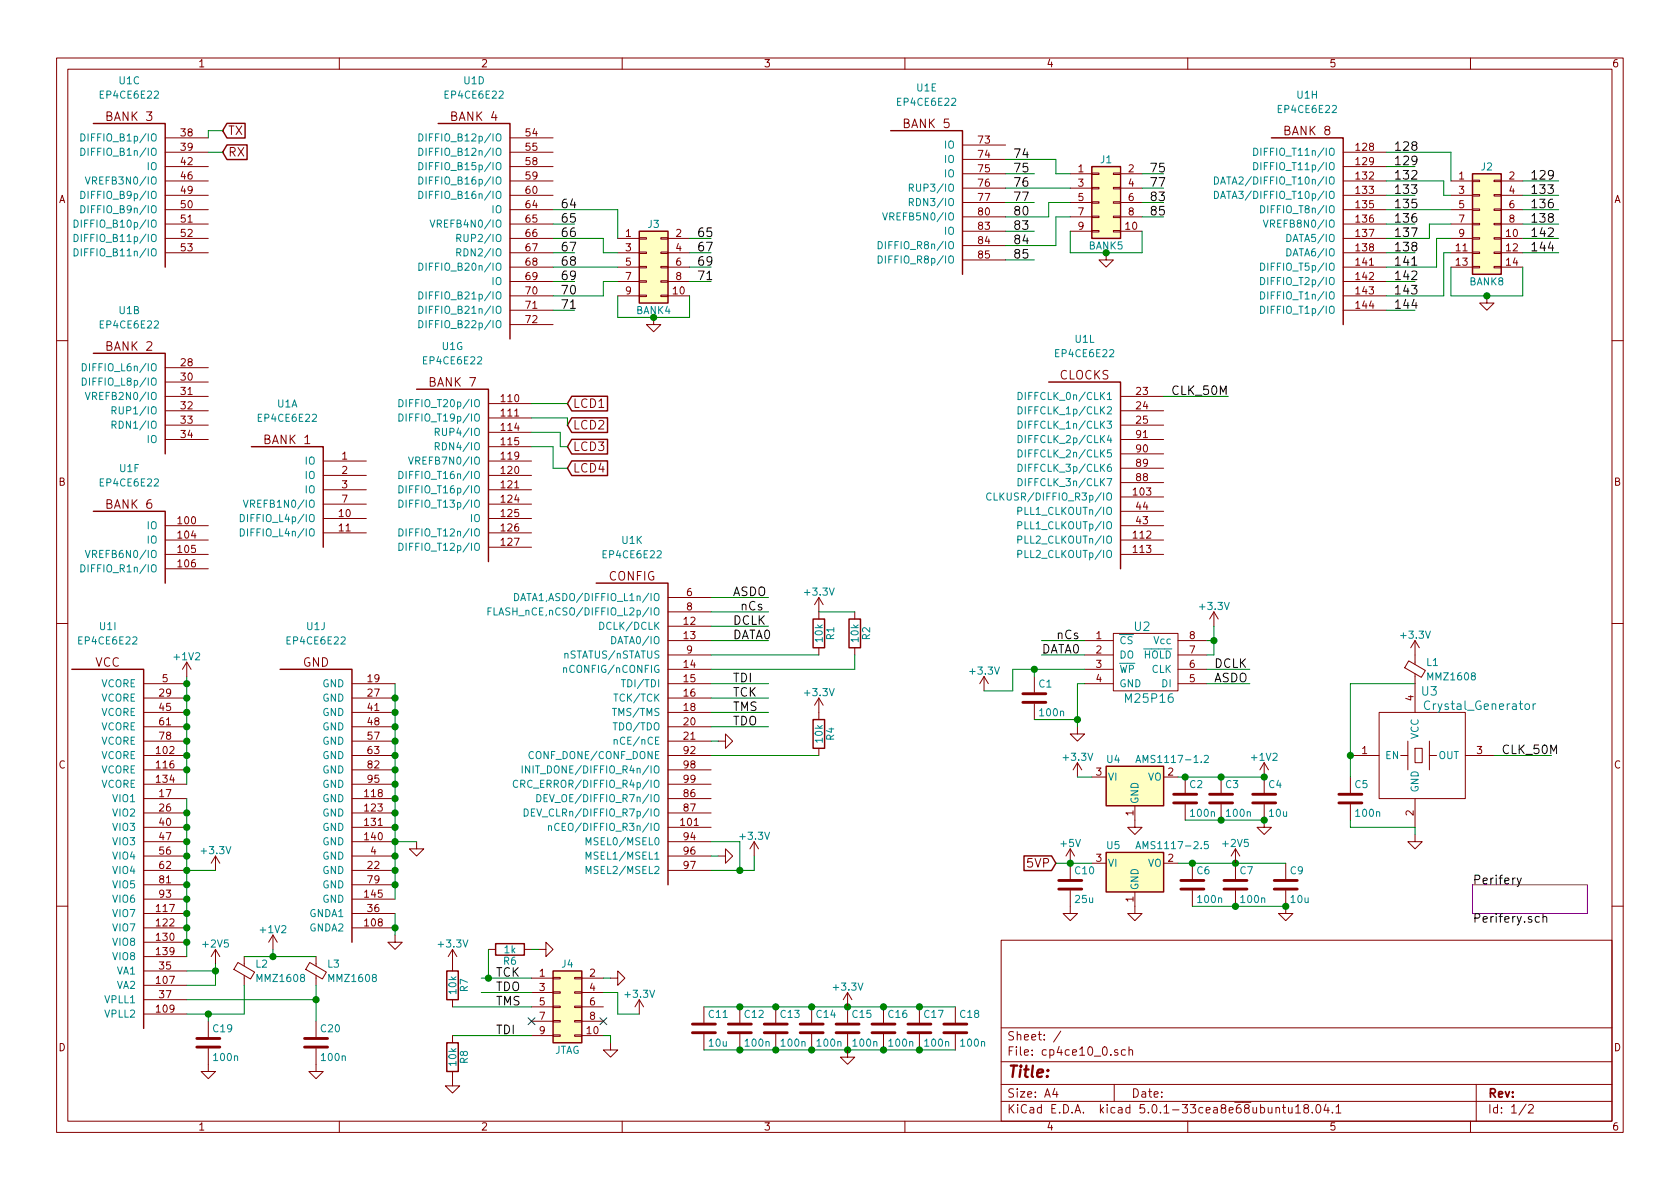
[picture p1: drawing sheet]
EESchema Schematic File Version 4
LIBS:cp4ce10_0-cache
EELAYER 26 0
EELAYER END
$Descr A4 11693 8268
encoding utf-8
Sheet 1 2
Title ""
Date ""
Rev ""
Comp ""
Comment1 ""
Comment2 ""
Comment3 ""
Comment4 ""
$EndDescr
$Comp
L Altera:EP4CE6E22 U1
U 1 1
P 2000 3100
F 0 "U1" H 2000 3400 50  0000 C CNN
F 1 "EP4CE6E22" H 2000 3300 50  0000 C CNN
F 2 "balmer:ALTERA-QFP-145" H 2000 3900 50  0001 C CNN
F 3 "https://www.altera.com/content/dam/altera-www/global/en_US/pdfs/literature/hb/cyclone-iv/cyclone4-handbook.pdf" H 2000 3800 50  0001 C CNN
F 4 "Altera" H 2000 3600 50  0001 C CNN "Manuf"
F 5 "Altera EP4CE6E22{grade}" H 2000 3700 50  0001 C CNN "BOM"
F 6 "EP4CE6E22{grade}" H 2000 3500 50  0001 C CNN "MPN"
	1    2000 3100
	1    0    0    -1  
$EndComp
$Comp
L Altera:EP4CE6E22 U1
U 2 1
P 900 2450
F 0 "U1" H 900 2750 50  0000 C CNN
F 1 "EP4CE6E22" H 900 2650 50  0000 C CNN
F 2 "balmer:ALTERA-QFP-145" H 900 3250 50  0001 C CNN
F 3 "https://www.altera.com/content/dam/altera-www/global/en_US/pdfs/literature/hb/cyclone-iv/cyclone4-handbook.pdf" H 900 3150 50  0001 C CNN
F 4 "Altera" H 900 2950 50  0001 C CNN "Manuf"
F 5 "Altera EP4CE6E22{grade}" H 900 3050 50  0001 C CNN "BOM"
F 6 "EP4CE6E22{grade}" H 900 2850 50  0001 C CNN "MPN"
	2    900  2450
	1    0    0    -1  
$EndComp
$Comp
L Altera:EP4CE6E22 U1
U 3 1
P 900 850
F 0 "U1" H 900 1150 50  0000 C CNN
F 1 "EP4CE6E22" H 900 1050 50  0000 C CNN
F 2 "balmer:ALTERA-QFP-145" H 900 1650 50  0001 C CNN
F 3 "https://www.altera.com/content/dam/altera-www/global/en_US/pdfs/literature/hb/cyclone-iv/cyclone4-handbook.pdf" H 900 1550 50  0001 C CNN
F 4 "Altera" H 900 1350 50  0001 C CNN "Manuf"
F 5 "Altera EP4CE6E22{grade}" H 900 1450 50  0001 C CNN "BOM"
F 6 "EP4CE6E22{grade}" H 900 1250 50  0001 C CNN "MPN"
	3    900  850 
	1    0    0    -1  
$EndComp
$Comp
L Altera:EP4CE6E22 U1
U 4 1
P 3300 850
F 0 "U1" H 3300 1150 50  0000 C CNN
F 1 "EP4CE6E22" H 3300 1050 50  0000 C CNN
F 2 "balmer:ALTERA-QFP-145" H 3300 1650 50  0001 C CNN
F 3 "https://www.altera.com/content/dam/altera-www/global/en_US/pdfs/literature/hb/cyclone-iv/cyclone4-handbook.pdf" H 3300 1550 50  0001 C CNN
F 4 "Altera" H 3300 1350 50  0001 C CNN "Manuf"
F 5 "Altera EP4CE6E22{grade}" H 3300 1450 50  0001 C CNN "BOM"
F 6 "EP4CE6E22{grade}" H 3300 1250 50  0001 C CNN "MPN"
	4    3300 850 
	1    0    0    -1  
$EndComp
$Comp
L Altera:EP4CE6E22 U1
U 5 1
P 6450 900
F 0 "U1" H 6450 1200 50  0000 C CNN
F 1 "EP4CE6E22" H 6450 1100 50  0000 C CNN
F 2 "balmer:ALTERA-QFP-145" H 6450 1700 50  0001 C CNN
F 3 "https://www.altera.com/content/dam/altera-www/global/en_US/pdfs/literature/hb/cyclone-iv/cyclone4-handbook.pdf" H 6450 1600 50  0001 C CNN
F 4 "Altera" H 6450 1400 50  0001 C CNN "Manuf"
F 5 "Altera EP4CE6E22{grade}" H 6450 1500 50  0001 C CNN "BOM"
F 6 "EP4CE6E22{grade}" H 6450 1300 50  0001 C CNN "MPN"
	5    6450 900 
	1    0    0    -1  
$EndComp
$Comp
L Altera:EP4CE6E22 U1
U 6 1
P 900 3550
F 0 "U1" H 900 3850 50  0000 C CNN
F 1 "EP4CE6E22" H 900 3750 50  0000 C CNN
F 2 "balmer:ALTERA-QFP-145" H 900 4350 50  0001 C CNN
F 3 "https://www.altera.com/content/dam/altera-www/global/en_US/pdfs/literature/hb/cyclone-iv/cyclone4-handbook.pdf" H 900 4250 50  0001 C CNN
F 4 "Altera" H 900 4050 50  0001 C CNN "Manuf"
F 5 "Altera EP4CE6E22{grade}" H 900 4150 50  0001 C CNN "BOM"
F 6 "EP4CE6E22{grade}" H 900 3950 50  0001 C CNN "MPN"
	6    900  3550
	1    0    0    -1  
$EndComp
$Comp
L Altera:EP4CE6E22 U1
U 7 1
P 3150 2700
F 0 "U1" H 3150 3000 50  0000 C CNN
F 1 "EP4CE6E22" H 3150 2900 50  0000 C CNN
F 2 "balmer:ALTERA-QFP-145" H 3150 3500 50  0001 C CNN
F 3 "https://www.altera.com/content/dam/altera-www/global/en_US/pdfs/literature/hb/cyclone-iv/cyclone4-handbook.pdf" H 3150 3400 50  0001 C CNN
F 4 "Altera" H 3150 3200 50  0001 C CNN "Manuf"
F 5 "Altera EP4CE6E22{grade}" H 3150 3300 50  0001 C CNN "BOM"
F 6 "EP4CE6E22{grade}" H 3150 3100 50  0001 C CNN "MPN"
	7    3150 2700
	1    0    0    -1  
$EndComp
$Comp
L Altera:EP4CE6E22 U1
U 8 1
P 9100 950
F 0 "U1" H 9100 1250 50  0000 C CNN
F 1 "EP4CE6E22" H 9100 1150 50  0000 C CNN
F 2 "balmer:ALTERA-QFP-145" H 9100 1750 50  0001 C CNN
F 3 "https://www.altera.com/content/dam/altera-www/global/en_US/pdfs/literature/hb/cyclone-iv/cyclone4-handbook.pdf" H 9100 1650 50  0001 C CNN
F 4 "Altera" H 9100 1450 50  0001 C CNN "Manuf"
F 5 "Altera EP4CE6E22{grade}" H 9100 1550 50  0001 C CNN "BOM"
F 6 "EP4CE6E22{grade}" H 9100 1350 50  0001 C CNN "MPN"
	8    9100 950 
	1    0    0    -1  
$EndComp
$Comp
L Altera:EP4CE6E22 U1
U 9 1
P 750 4650
F 0 "U1" H 750 4950 50  0000 C CNN
F 1 "EP4CE6E22" H 750 4850 50  0000 C CNN
F 2 "balmer:ALTERA-QFP-145" H 750 5450 50  0001 C CNN
F 3 "https://www.altera.com/content/dam/altera-www/global/en_US/pdfs/literature/hb/cyclone-iv/cyclone4-handbook.pdf" H 750 5350 50  0001 C CNN
F 4 "Altera" H 750 5150 50  0001 C CNN "Manuf"
F 5 "Altera EP4CE6E22{grade}" H 750 5250 50  0001 C CNN "BOM"
F 6 "EP4CE6E22{grade}" H 750 5050 50  0001 C CNN "MPN"
	9    750  4650
	1    0    0    -1  
$EndComp
$Comp
L Altera:EP4CE6E22 U1
U 10 1
P 2200 4650
F 0 "U1" H 2200 4950 50  0000 C CNN
F 1 "EP4CE6E22" H 2200 4850 50  0000 C CNN
F 2 "balmer:ALTERA-QFP-145" H 2200 5450 50  0001 C CNN
F 3 "https://www.altera.com/content/dam/altera-www/global/en_US/pdfs/literature/hb/cyclone-iv/cyclone4-handbook.pdf" H 2200 5350 50  0001 C CNN
F 4 "Altera" H 2200 5150 50  0001 C CNN "Manuf"
F 5 "Altera EP4CE6E22{grade}" H 2200 5250 50  0001 C CNN "BOM"
F 6 "EP4CE6E22{grade}" H 2200 5050 50  0001 C CNN "MPN"
	10   2200 4650
	1    0    0    -1  
$EndComp
$Comp
L Altera:EP4CE6E22 U1
U 11 1
P 4400 4050
F 0 "U1" H 4400 4350 50  0000 C CNN
F 1 "EP4CE6E22" H 4400 4250 50  0000 C CNN
F 2 "balmer:ALTERA-QFP-145" H 4400 4850 50  0001 C CNN
F 3 "https://www.altera.com/content/dam/altera-www/global/en_US/pdfs/literature/hb/cyclone-iv/cyclone4-handbook.pdf" H 4400 4750 50  0001 C CNN
F 4 "Altera" H 4400 4550 50  0001 C CNN "Manuf"
F 5 "Altera EP4CE6E22{grade}" H 4400 4650 50  0001 C CNN "BOM"
F 6 "EP4CE6E22{grade}" H 4400 4450 50  0001 C CNN "MPN"
	11   4400 4050
	1    0    0    -1  
$EndComp
$Comp
L Altera:EP4CE6E22 U1
U 12 1
P 7550 2650
F 0 "U1" H 7550 2950 50  0000 C CNN
F 1 "EP4CE6E22" H 7550 2850 50  0000 C CNN
F 2 "balmer:ALTERA-QFP-145" H 7550 3450 50  0001 C CNN
F 3 "https://www.altera.com/content/dam/altera-www/global/en_US/pdfs/literature/hb/cyclone-iv/cyclone4-handbook.pdf" H 7550 3350 50  0001 C CNN
F 4 "Altera" H 7550 3150 50  0001 C CNN "Manuf"
F 5 "Altera EP4CE6E22{grade}" H 7550 3250 50  0001 C CNN "BOM"
F 6 "EP4CE6E22{grade}" H 7550 3050 50  0001 C CNN "MPN"
	12   7550 2650
	1    0    0    -1  
$EndComp
Connection ~ 2750 4850
Connection ~ 2750 4950
Connection ~ 2750 5050
Connection ~ 2750 5150
Connection ~ 2750 5250
Connection ~ 2750 5350
Connection ~ 2750 5450
Connection ~ 2750 5550
Connection ~ 2750 5650
Connection ~ 2750 5750
Connection ~ 2750 5850
Connection ~ 2750 5950
Connection ~ 2750 6050
Connection ~ 2750 6150
$Comp
L power:GND #PWR01
U 1 1
P 2900 5850
F 0 "#PWR01" H 2900 5600 50  0001 C CNN
F 1 "GND" H 2900 5700 50  0001 C CNN
F 2 "" H 2900 5850 50  0001 C CNN
F 3 "" H 2900 5850 50  0001 C CNN
	1    2900 5850
	1    0    0    -1  
$EndComp
$Comp
L power:+3.3V #PWR02
U 1 1
P 1500 6050
F 0 "#PWR02" H 1500 5900 50  0001 C CNN
F 1 "+3.3V" H 1500 6190 50  0000 C CNN
F 2 "" H 1500 6050 50  0001 C CNN
F 3 "" H 1500 6050 50  0001 C CNN
	1    1500 6050
	1    0    0    -1  
$EndComp
Wire Wire Line
	1300 5550 1300 5650
Connection ~ 1300 5650
Connection ~ 1300 5750
Connection ~ 1300 5850
Connection ~ 1300 5950
Connection ~ 1300 6050
Connection ~ 1300 6150
Connection ~ 1300 6250
Connection ~ 1300 6350
Connection ~ 1300 6450
Connection ~ 1300 6550
Wire Wire Line
	1300 6050 1500 6050
$Comp
L Regulator_Linear:AZ1117-1.2 U4
U 1 1
P 7900 5400
F 0 "U4" H 7750 5525 50  0000 C CNN
F 1 "AMS1117-1.2" H 7900 5525 50  0000 L CNN
F 2 "Package_TO_SOT_SMD:SOT-223" H 7900 5650 50  0001 C CIN
F 3 "" H 7900 5400 50  0001 C CNN
	1    7900 5400
	1    0    0    -1  
$EndComp
$Comp
L balmer:M25P16 U2
U 1 1
P 7950 4600
F 0 "U2" H 7950 4850 60  0000 C CNN
F 1 "M25P16" H 8000 4350 60  0000 C CNN
F 2 "Package_SO:SO-8_5.3x6.2mm_P1.27mm" H 8000 4600 60  0001 C CNN
F 3 "" H 8000 4600 60  0001 C CNN
	1    7950 4600
	1    0    0    -1  
$EndComp
$Comp
L power:+3.3V #PWR03
U 1 1
P 8450 4350
F 0 "#PWR03" H 8450 4200 50  0001 C CNN
F 1 "+3.3V" H 8450 4490 50  0000 C CNN
F 2 "" H 8450 4350 50  0001 C CNN
F 3 "" H 8450 4350 50  0001 C CNN
	1    8450 4350
	1    0    0    -1  
$EndComp
Wire Wire Line
	8400 4550 8450 4550
Wire Wire Line
	8450 4550 8450 4450
Wire Wire Line
	8400 4450 8450 4450
Connection ~ 8450 4450
$Comp
L power:GND #PWR04
U 1 1
P 7500 5050
F 0 "#PWR04" H 7500 4800 50  0001 C CNN
F 1 "GND" H 7500 4900 50  0001 C CNN
F 2 "" H 7500 5050 50  0001 C CNN
F 3 "" H 7500 5050 50  0001 C CNN
	1    7500 5050
	1    0    0    -1  
$EndComp
Wire Wire Line
	7550 4750 7500 4750
Wire Wire Line
	7500 4750 7500 5000
Text Label 8450 4650 0    60   ~ 0
DCLK
Wire Wire Line
	7550 4450 7250 4450
Text Label 7350 4450 0    60   ~ 0
nCs
Text Label 7250 4550 0    60   ~ 0
DATA0
Text Label 8450 4750 0    60   ~ 0
ASDO
Wire Wire Line
	4950 4250 5350 4250
Text Label 5150 4250 0    60   ~ 0
nCs
$Comp
L Device:C C1
U 1 1
P 7200 4850
F 0 "C1" H 7225 4950 50  0000 L CNN
F 1 "100n" H 7225 4750 50  0000 L CNN
F 2 "Capacitor_SMD:C_0603_1608Metric" H 7238 4700 50  0001 C CNN
F 3 "" H 7200 4850 50  0001 C CNN
	1    7200 4850
	1    0    0    -1  
$EndComp
Wire Wire Line
	7500 5000 7200 5000
Connection ~ 7500 5000
Wire Wire Line
	7050 4650 7200 4650
Wire Wire Line
	7200 4650 7200 4700
$Comp
L power:+3.3V #PWR05
U 1 1
P 6850 4800
F 0 "#PWR05" H 6850 4650 50  0001 C CNN
F 1 "+3.3V" H 6850 4940 50  0000 C CNN
F 2 "" H 6850 4800 50  0001 C CNN
F 3 "" H 6850 4800 50  0001 C CNN
	1    6850 4800
	1    0    0    -1  
$EndComp
Connection ~ 7200 4650
Wire Wire Line
	4950 4450 5350 4450
Text Label 5100 4450 0    60   ~ 0
DATA0
Wire Wire Line
	4950 4350 5350 4350
Text Label 5100 4350 0    60   ~ 0
DCLK
Wire Wire Line
	4950 4150 5350 4150
Text Label 5100 4150 0    60   ~ 0
ASDO
Wire Wire Line
	1300 4700 1300 4750
Connection ~ 1300 5350
Connection ~ 1300 5250
Connection ~ 1300 5150
Connection ~ 1300 5050
Connection ~ 1300 4950
Connection ~ 1300 4850
$Comp
L power:+1V2 #PWR06
U 1 1
P 1300 4700
F 0 "#PWR06" H 1300 4550 50  0001 C CNN
F 1 "+1V2" H 1300 4840 50  0000 C CNN
F 2 "" H 1300 4700 50  0001 C CNN
F 3 "" H 1300 4700 50  0001 C CNN
	1    1300 4700
	1    0    0    -1  
$EndComp
Connection ~ 1300 4750
$Comp
L power:+2V5 #PWR07
U 1 1
P 1500 6700
F 0 "#PWR07" H 1500 6550 50  0001 C CNN
F 1 "+2V5" H 1500 6840 50  0000 C CNN
F 2 "" H 1500 6700 50  0001 C CNN
F 3 "" H 1500 6700 50  0001 C CNN
	1    1500 6700
	1    0    0    -1  
$EndComp
Wire Wire Line
	1300 6750 1500 6750
Wire Wire Line
	1500 6700 1500 6750
Wire Wire Line
	1500 6850 1300 6850
Connection ~ 1500 6750
$Comp
L Device:C C19
U 1 1
P 1450 7250
F 0 "C19" H 1475 7350 50  0000 L CNN
F 1 "100n" H 1475 7150 50  0000 L CNN
F 2 "Capacitor_SMD:C_0603_1608Metric" H 1488 7100 50  0001 C CNN
F 3 "" H 1450 7250 50  0001 C CNN
	1    1450 7250
	1    0    0    -1  
$EndComp
$Comp
L Device:C C20
U 1 1
P 2200 7250
F 0 "C20" H 2225 7350 50  0000 L CNN
F 1 "100n" H 2225 7150 50  0000 L CNN
F 2 "Capacitor_SMD:C_0603_1608Metric" H 2238 7100 50  0001 C CNN
F 3 "" H 2200 7250 50  0001 C CNN
	1    2200 7250
	1    0    0    -1  
$EndComp
Wire Wire Line
	1300 7050 1450 7050
Wire Wire Line
	1450 7050 1450 7100
Wire Wire Line
	1300 6950 2200 6950
$Comp
L power:GND #PWR08
U 1 1
P 1450 7400
F 0 "#PWR08" H 1450 7150 50  0001 C CNN
F 1 "GND" H 1450 7250 50  0001 C CNN
F 2 "" H 1450 7400 50  0001 C CNN
F 3 "" H 1450 7400 50  0001 C CNN
	1    1450 7400
	1    0    0    -1  
$EndComp
$Comp
L cp4ce10_0-rescue:Ferrite_Bead_Small L2
U 1 1
P 1700 6750
F 0 "L2" H 1775 6800 50  0000 L CNN
F 1 "MMZ1608" H 1775 6700 50  0000 L CNN
F 2 "Capacitor_SMD:C_0603_1608Metric" V 1630 6750 50  0001 C CNN
F 3 "" H 1700 6750 50  0001 C CNN
	1    1700 6750
	1    0    0    -1  
$EndComp
$Comp
L cp4ce10_0-rescue:Ferrite_Bead_Small L3
U 1 1
P 2200 6750
F 0 "L3" H 2275 6800 50  0000 L CNN
F 1 "MMZ1608" H 2275 6700 50  0000 L CNN
F 2 "Capacitor_SMD:C_0603_1608Metric" V 2130 6750 50  0001 C CNN
F 3 "" H 2200 6750 50  0001 C CNN
	1    2200 6750
	1    0    0    -1  
$EndComp
Wire Wire Line
	1700 7050 1700 6850
Connection ~ 1450 7050
Wire Wire Line
	2200 6850 2200 6950
Wire Wire Line
	2200 6650 1900 6650
$Comp
L power:+1V2 #PWR09
U 1 1
P 1900 6600
F 0 "#PWR09" H 1900 6450 50  0001 C CNN
F 1 "+1V2" H 1900 6740 50  0000 C CNN
F 2 "" H 1900 6600 50  0001 C CNN
F 3 "" H 1900 6600 50  0001 C CNN
	1    1900 6600
	1    0    0    -1  
$EndComp
Wire Wire Line
	1900 6600 1900 6650
Connection ~ 1900 6650
Wire Wire Line
	2750 5850 2900 5850
Wire Wire Line
	2750 6250 2750 6150
$Comp
L power:GND #PWR010
U 1 1
P 2200 7400
F 0 "#PWR010" H 2200 7150 50  0001 C CNN
F 1 "GND" H 2200 7250 50  0001 C CNN
F 2 "" H 2200 7400 50  0001 C CNN
F 3 "" H 2200 7400 50  0001 C CNN
	1    2200 7400
	1    0    0    -1  
$EndComp
Connection ~ 2200 6950
$Comp
L cp4ce10_0-rescue:Conn_02x05_Odd_Even J4
U 1 1
P 3900 7000
F 0 "J4" H 3950 7300 50  0000 C CNN
F 1 "JTAG" H 3950 6700 50  0000 C CNN
F 2 "balmer:IDC_10M" H 3900 7000 50  0001 C CNN
F 3 "" H 3900 7000 50  0001 C CNN
	1    3900 7000
	1    0    0    -1  
$EndComp
NoConn ~ 3700 7100
NoConn ~ 4200 7100
$Comp
L power:GND #PWR011
U 1 1
P 4250 7250
F 0 "#PWR011" H 4250 7000 50  0001 C CNN
F 1 "GND" H 4250 7100 50  0001 C CNN
F 2 "" H 4250 7250 50  0001 C CNN
F 3 "" H 4250 7250 50  0001 C CNN
	1    4250 7250
	1    0    0    -1  
$EndComp
Wire Wire Line
	4200 7200 4250 7200
Wire Wire Line
	4250 7200 4250 7250
$Comp
L power:+3.3V #PWR012
U 1 1
P 4450 7050
F 0 "#PWR012" H 4450 6900 50  0001 C CNN
F 1 "+3.3V" H 4450 7190 50  0000 C CNN
F 2 "" H 4450 7050 50  0001 C CNN
F 3 "" H 4450 7050 50  0001 C CNN
	1    4450 7050
	1    0    0    -1  
$EndComp
Wire Wire Line
	4200 6900 4300 6900
Wire Wire Line
	4300 6900 4300 7050
Wire Wire Line
	4300 7050 4450 7050
$Comp
L power:GND #PWR013
U 1 1
P 4250 6800
F 0 "#PWR013" H 4250 6550 50  0001 C CNN
F 1 "GND" H 4250 6650 50  0001 C CNN
F 2 "" H 4250 6800 50  0001 C CNN
F 3 "" H 4250 6800 50  0001 C CNN
	1    4250 6800
	0    -1   -1   0   
$EndComp
Wire Wire Line
	4200 6800 4250 6800
Wire Wire Line
	3700 6800 3400 6800
Wire Wire Line
	3700 6900 3350 6900
Wire Wire Line
	3150 7000 3700 7000
Wire Wire Line
	3150 7200 3700 7200
Text Label 3450 6800 0    60   ~ 0
TCK
Text Label 3450 6900 0    60   ~ 0
TDO
Text Label 3450 7000 0    60   ~ 0
TMS
Text Label 3450 7200 0    60   ~ 0
TDI
$Comp
L Device:R R7
U 1 1
P 3150 6850
F 0 "R7" V 3230 6850 50  0000 C CNN
F 1 "10k" V 3150 6850 50  0000 C CNN
F 2 "Resistor_SMD:R_0603_1608Metric" V 3080 6850 50  0001 C CNN
F 3 "" H 3150 6850 50  0001 C CNN
	1    3150 6850
	1    0    0    -1  
$EndComp
$Comp
L power:+3.3V #PWR014
U 1 1
P 3150 6700
F 0 "#PWR014" H 3150 6550 50  0001 C CNN
F 1 "+3.3V" H 3150 6840 50  0000 C CNN
F 2 "" H 3150 6700 50  0001 C CNN
F 3 "" H 3150 6700 50  0001 C CNN
	1    3150 6700
	1    0    0    -1  
$EndComp
$Comp
L Device:R R8
U 1 1
P 3150 7350
F 0 "R8" V 3230 7350 50  0000 C CNN
F 1 "10k" V 3150 7350 50  0000 C CNN
F 2 "Resistor_SMD:R_0603_1608Metric" V 3080 7350 50  0001 C CNN
F 3 "" H 3150 7350 50  0001 C CNN
	1    3150 7350
	1    0    0    -1  
$EndComp
$Comp
L power:GND #PWR015
U 1 1
P 3150 7500
F 0 "#PWR015" H 3150 7250 50  0001 C CNN
F 1 "GND" H 3150 7350 50  0001 C CNN
F 2 "" H 3150 7500 50  0001 C CNN
F 3 "" H 3150 7500 50  0001 C CNN
	1    3150 7500
	1    0    0    -1  
$EndComp
Wire Wire Line
	4950 4750 5350 4750
Wire Wire Line
	4950 4850 5350 4850
Wire Wire Line
	4950 4950 5350 4950
Wire Wire Line
	4950 5050 5350 5050
Text Label 5100 4750 0    60   ~ 0
TDI
Text Label 5100 4850 0    60   ~ 0
TCK
Text Label 5100 4950 0    60   ~ 0
TMS
Text Label 5100 5050 0    60   ~ 0
TDO
$Comp
L Device:R R1
U 1 1
P 5700 4400
F 0 "R1" V 5780 4400 50  0000 C CNN
F 1 "10k" V 5700 4400 50  0000 C CNN
F 2 "Resistor_SMD:R_0603_1608Metric" V 5630 4400 50  0001 C CNN
F 3 "" H 5700 4400 50  0001 C CNN
	1    5700 4400
	1    0    0    -1  
$EndComp
$Comp
L power:+3.3V #PWR016
U 1 1
P 5700 4250
F 0 "#PWR016" H 5700 4100 50  0001 C CNN
F 1 "+3.3V" H 5700 4390 50  0000 C CNN
F 2 "" H 5700 4250 50  0001 C CNN
F 3 "" H 5700 4250 50  0001 C CNN
	1    5700 4250
	1    0    0    -1  
$EndComp
Wire Wire Line
	4950 4550 5700 4550
$Comp
L power:+3.3V #PWR017
U 1 1
P 5250 5950
F 0 "#PWR017" H 5250 5800 50  0001 C CNN
F 1 "+3.3V" H 5250 6090 50  0000 C CNN
F 2 "" H 5250 5950 50  0001 C CNN
F 3 "" H 5250 5950 50  0001 C CNN
	1    5250 5950
	1    0    0    -1  
$EndComp
$Comp
L power:GND #PWR018
U 1 1
P 5000 5950
F 0 "#PWR018" H 5000 5700 50  0001 C CNN
F 1 "GND" H 5000 5800 50  0001 C CNN
F 2 "" H 5000 5950 50  0001 C CNN
F 3 "" H 5000 5950 50  0001 C CNN
	1    5000 5950
	0    -1   -1   0   
$EndComp
Wire Wire Line
	4950 5950 5000 5950
Wire Wire Line
	4950 6050 5150 6050
Wire Wire Line
	5250 6050 5250 5950
Wire Wire Line
	4950 5850 5150 5850
Wire Wire Line
	5150 5850 5150 6050
Connection ~ 5150 6050
$Comp
L Device:R R4
U 1 1
P 5700 5100
F 0 "R4" V 5780 5100 50  0000 C CNN
F 1 "10k" V 5700 5100 50  0000 C CNN
F 2 "Resistor_SMD:R_0603_1608Metric" V 5630 5100 50  0001 C CNN
F 3 "" H 5700 5100 50  0001 C CNN
	1    5700 5100
	1    0    0    -1  
$EndComp
Wire Wire Line
	4950 5250 5700 5250
$Comp
L power:+3.3V #PWR019
U 1 1
P 5700 4950
F 0 "#PWR019" H 5700 4800 50  0001 C CNN
F 1 "+3.3V" H 5700 5090 50  0000 C CNN
F 2 "" H 5700 4950 50  0001 C CNN
F 3 "" H 5700 4950 50  0001 C CNN
	1    5700 4950
	1    0    0    -1  
$EndComp
$Comp
L power:GND #PWR020
U 1 1
P 5000 5150
F 0 "#PWR020" H 5000 4900 50  0001 C CNN
F 1 "GND" H 5000 5000 50  0001 C CNN
F 2 "" H 5000 5150 50  0001 C CNN
F 3 "" H 5000 5150 50  0001 C CNN
	1    5000 5150
	0    -1   -1   0   
$EndComp
Wire Wire Line
	4950 5150 5000 5150
$Comp
L Device:R R6
U 1 1
P 3550 6600
F 0 "R6" V 3630 6600 50  0000 C CNN
F 1 "1k" V 3550 6600 50  0000 C CNN
F 2 "Resistor_SMD:R_0603_1608Metric" V 3480 6600 50  0001 C CNN
F 3 "" H 3550 6600 50  0001 C CNN
	1    3550 6600
	0    1    1    0   
$EndComp
$Comp
L power:GND #PWR021
U 1 1
P 3750 6600
F 0 "#PWR021" H 3750 6350 50  0001 C CNN
F 1 "GND" H 3750 6450 50  0001 C CNN
F 2 "" H 3750 6600 50  0001 C CNN
F 3 "" H 3750 6600 50  0001 C CNN
	1    3750 6600
	0    -1   -1   0   
$EndComp
Wire Wire Line
	3400 6800 3400 6600
Connection ~ 3400 6800
Wire Wire Line
	3750 6600 3700 6600
Wire Wire Line
	8100 2750 8550 2750
Text Label 8150 2750 0    60   ~ 0
CLK_50M
$Comp
L Device:R R2
U 1 1
P 5950 4400
F 0 "R2" V 6030 4400 50  0000 C CNN
F 1 "10k" V 5950 4400 50  0000 C CNN
F 2 "Resistor_SMD:R_0603_1608Metric" V 5880 4400 50  0001 C CNN
F 3 "" H 5950 4400 50  0001 C CNN
	1    5950 4400
	1    0    0    -1  
$EndComp
Wire Wire Line
	5950 4250 5700 4250
Wire Wire Line
	4950 4650 5950 4650
Wire Wire Line
	5950 4650 5950 4550
Wire Wire Line
	6850 4800 7050 4800
Wire Wire Line
	7050 4800 7050 4650
$Comp
L balmer:Crystal_Generator U3
U 1 1
P 9850 5250
F 0 "U3" H 9950 5700 60  0000 C CNN
F 1 "Crystal_Generator" H 10300 5600 60  0000 C CNN
F 2 "balmer:Crystal_5.0x3.2mm" H 9850 5250 60  0001 C CNN
F 3 "" H 9850 5250 60  0000 C CNN
	1    9850 5250
	1    0    0    -1  
$EndComp
$Comp
L Device:C C5
U 1 1
P 9400 5550
F 0 "C5" H 9425 5650 50  0000 L CNN
F 1 "100n" H 9425 5450 50  0000 L CNN
F 2 "Capacitor_SMD:C_0603_1608Metric" H 9438 5400 50  0001 C CNN
F 3 "" H 9400 5550 50  0001 C CNN
	1    9400 5550
	1    0    0    -1  
$EndComp
$Comp
L power:+3.3V #PWR022
U 1 1
P 9850 4550
F 0 "#PWR022" H 9850 4400 50  0001 C CNN
F 1 "+3.3V" H 9850 4690 50  0000 C CNN
F 2 "" H 9850 4550 50  0001 C CNN
F 3 "" H 9850 4550 50  0001 C CNN
	1    9850 4550
	1    0    0    -1  
$EndComp
$Comp
L power:GND #PWR023
U 1 1
P 9850 5800
F 0 "#PWR023" H 9850 5550 50  0001 C CNN
F 1 "GND" H 9850 5650 50  0001 C CNN
F 2 "" H 9850 5800 50  0001 C CNN
F 3 "" H 9850 5800 50  0001 C CNN
	1    9850 5800
	1    0    0    -1  
$EndComp
Wire Wire Line
	9850 5750 9850 5800
Wire Wire Line
	9400 4750 9400 5250
Connection ~ 9400 5250
Wire Wire Line
	9850 5750 9400 5750
Wire Wire Line
	9400 5750 9400 5700
Wire Wire Line
	9850 4750 9400 4750
Text Label 10450 5250 0    60   ~ 0
CLK_50M
$Comp
L cp4ce10_0-rescue:Ferrite_Bead_Small L1
U 1 1
P 9850 4650
F 0 "L1" H 9925 4700 50  0000 L CNN
F 1 "MMZ1608" H 9925 4600 50  0000 L CNN
F 2 "Capacitor_SMD:C_0603_1608Metric" V 9780 4650 50  0001 C CNN
F 3 "" H 9850 4650 50  0001 C CNN
	1    9850 4650
	1    0    0    -1  
$EndComp
Wire Wire Line
	2750 6350 2750 6450
$Comp
L power:GND #PWR024
U 1 1
P 2750 6500
F 0 "#PWR024" H 2750 6250 50  0001 C CNN
F 1 "GND" H 2750 6350 50  0001 C CNN
F 2 "" H 2750 6500 50  0001 C CNN
F 3 "" H 2750 6500 50  0001 C CNN
	1    2750 6500
	1    0    0    -1  
$EndComp
Connection ~ 2750 6450
$Comp
L Regulator_Linear:AZ1117-1.2 U5
U 1 1
P 7900 6000
F 0 "U5" H 7750 6125 50  0000 C CNN
F 1 "AMS1117-2.5" H 7900 6125 50  0000 L CNN
F 2 "Package_TO_SOT_SMD:SOT-223" H 7900 6250 50  0001 C CIN
F 3 "" H 7900 6000 50  0001 C CNN
	1    7900 6000
	1    0    0    -1  
$EndComp
$Comp
L power:+3.3V #PWR025
U 1 1
P 7500 5400
F 0 "#PWR025" H 7500 5250 50  0001 C CNN
F 1 "+3.3V" H 7500 5540 50  0000 C CNN
F 2 "" H 7500 5400 50  0001 C CNN
F 3 "" H 7500 5400 50  0001 C CNN
	1    7500 5400
	1    0    0    -1  
$EndComp
$Comp
L power:+5V #PWR026
U 1 1
P 7450 6000
F 0 "#PWR026" H 7450 5850 50  0001 C CNN
F 1 "+5V" H 7450 6140 50  0000 C CNN
F 2 "" H 7450 6000 50  0001 C CNN
F 3 "" H 7450 6000 50  0001 C CNN
	1    7450 6000
	1    0    0    -1  
$EndComp
$Comp
L power:GND #PWR027
U 1 1
P 7900 5700
F 0 "#PWR027" H 7900 5450 50  0001 C CNN
F 1 "GND" H 7900 5550 50  0001 C CNN
F 2 "" H 7900 5700 50  0001 C CNN
F 3 "" H 7900 5700 50  0001 C CNN
	1    7900 5700
	1    0    0    -1  
$EndComp
$Comp
L power:GND #PWR028
U 1 1
P 7900 6300
F 0 "#PWR028" H 7900 6050 50  0001 C CNN
F 1 "GND" H 7900 6150 50  0001 C CNN
F 2 "" H 7900 6300 50  0001 C CNN
F 3 "" H 7900 6300 50  0001 C CNN
	1    7900 6300
	1    0    0    -1  
$EndComp
$Comp
L Device:C C4
U 1 1
P 8800 5550
F 0 "C4" H 8825 5650 50  0000 L CNN
F 1 "10u" H 8825 5450 50  0000 L CNN
F 2 "Capacitor_SMD:C_1206_3216Metric" H 8838 5400 50  0001 C CNN
F 3 "" H 8800 5550 50  0001 C CNN
	1    8800 5550
	1    0    0    -1  
$EndComp
$Comp
L power:GND #PWR029
U 1 1
P 8800 5700
F 0 "#PWR029" H 8800 5450 50  0001 C CNN
F 1 "GND" H 8800 5550 50  0001 C CNN
F 2 "" H 8800 5700 50  0001 C CNN
F 3 "" H 8800 5700 50  0001 C CNN
	1    8800 5700
	1    0    0    -1  
$EndComp
Wire Wire Line
	8250 5400 8500 5400
$Comp
L Device:C C9
U 1 1
P 8950 6150
F 0 "C9" H 8975 6250 50  0000 L CNN
F 1 "10u" H 8975 6050 50  0000 L CNN
F 2 "Capacitor_SMD:C_1206_3216Metric" H 8988 6000 50  0001 C CNN
F 3 "" H 8950 6150 50  0001 C CNN
	1    8950 6150
	1    0    0    -1  
$EndComp
$Comp
L power:GND #PWR030
U 1 1
P 8950 6300
F 0 "#PWR030" H 8950 6050 50  0001 C CNN
F 1 "GND" H 8950 6150 50  0001 C CNN
F 2 "" H 8950 6300 50  0001 C CNN
F 3 "" H 8950 6300 50  0001 C CNN
	1    8950 6300
	1    0    0    -1  
$EndComp
$Comp
L Device:C C7
U 1 1
P 8600 6150
F 0 "C7" H 8625 6250 50  0000 L CNN
F 1 "100n" H 8625 6050 50  0000 L CNN
F 2 "Capacitor_SMD:C_0603_1608Metric" H 8638 6000 50  0001 C CNN
F 3 "" H 8600 6150 50  0001 C CNN
	1    8600 6150
	1    0    0    -1  
$EndComp
$Comp
L Device:C C6
U 1 1
P 8300 6150
F 0 "C6" H 8325 6250 50  0000 L CNN
F 1 "100n" H 8325 6050 50  0000 L CNN
F 2 "Capacitor_SMD:C_0603_1608Metric" H 8338 6000 50  0001 C CNN
F 3 "" H 8300 6150 50  0001 C CNN
	1    8300 6150
	1    0    0    -1  
$EndComp
Connection ~ 8600 6000
Connection ~ 8600 6300
$Comp
L power:+2V5 #PWR031
U 1 1
P 8600 6000
F 0 "#PWR031" H 8600 5850 50  0001 C CNN
F 1 "+2V5" H 8600 6140 50  0000 C CNN
F 2 "" H 8600 6000 50  0001 C CNN
F 3 "" H 8600 6000 50  0001 C CNN
	1    8600 6000
	1    0    0    -1  
$EndComp
$Comp
L Device:C C3
U 1 1
P 8500 5550
F 0 "C3" H 8525 5650 50  0000 L CNN
F 1 "100n" H 8525 5450 50  0000 L CNN
F 2 "Capacitor_SMD:C_0603_1608Metric" H 8538 5400 50  0001 C CNN
F 3 "" H 8500 5550 50  0001 C CNN
	1    8500 5550
	1    0    0    -1  
$EndComp
$Comp
L Device:C C2
U 1 1
P 8250 5550
F 0 "C2" H 8275 5650 50  0000 L CNN
F 1 "100n" H 8275 5450 50  0000 L CNN
F 2 "Capacitor_SMD:C_0603_1608Metric" H 8288 5400 50  0001 C CNN
F 3 "" H 8250 5550 50  0001 C CNN
	1    8250 5550
	1    0    0    -1  
$EndComp
Wire Wire Line
	8250 5700 8500 5700
Connection ~ 8500 5700
Connection ~ 8500 5400
$Comp
L power:+1V2 #PWR032
U 1 1
P 8800 5400
F 0 "#PWR032" H 8800 5250 50  0001 C CNN
F 1 "+1V2" H 8800 5540 50  0000 C CNN
F 2 "" H 8800 5400 50  0001 C CNN
F 3 "" H 8800 5400 50  0001 C CNN
	1    8800 5400
	1    0    0    -1  
$EndComp
$Comp
L Device:C C18
U 1 1
P 6650 7150
F 0 "C18" H 6675 7250 50  0000 L CNN
F 1 "100n" H 6675 7050 50  0000 L CNN
F 2 "Capacitor_SMD:C_0603_1608Metric" H 6688 7000 50  0001 C CNN
F 3 "" H 6650 7150 50  0001 C CNN
	1    6650 7150
	1    0    0    -1  
$EndComp
$Comp
L Device:C C17
U 1 1
P 6400 7150
F 0 "C17" H 6425 7250 50  0000 L CNN
F 1 "100n" H 6425 7050 50  0000 L CNN
F 2 "Capacitor_SMD:C_0603_1608Metric" H 6438 7000 50  0001 C CNN
F 3 "" H 6400 7150 50  0001 C CNN
	1    6400 7150
	1    0    0    -1  
$EndComp
$Comp
L Device:C C16
U 1 1
P 6150 7150
F 0 "C16" H 6175 7250 50  0000 L CNN
F 1 "100n" H 6175 7050 50  0000 L CNN
F 2 "Capacitor_SMD:C_0603_1608Metric" H 6188 7000 50  0001 C CNN
F 3 "" H 6150 7150 50  0001 C CNN
	1    6150 7150
	1    0    0    -1  
$EndComp
$Comp
L Device:C C15
U 1 1
P 5900 7150
F 0 "C15" H 5925 7250 50  0000 L CNN
F 1 "100n" H 5925 7050 50  0000 L CNN
F 2 "Capacitor_SMD:C_0603_1608Metric" H 5938 7000 50  0001 C CNN
F 3 "" H 5900 7150 50  0001 C CNN
	1    5900 7150
	1    0    0    -1  
$EndComp
$Comp
L Device:C C14
U 1 1
P 5650 7150
F 0 "C14" H 5675 7250 50  0000 L CNN
F 1 "100n" H 5675 7050 50  0000 L CNN
F 2 "Capacitor_SMD:C_0603_1608Metric" H 5688 7000 50  0001 C CNN
F 3 "" H 5650 7150 50  0001 C CNN
	1    5650 7150
	1    0    0    -1  
$EndComp
$Comp
L Device:C C13
U 1 1
P 5400 7150
F 0 "C13" H 5425 7250 50  0000 L CNN
F 1 "100n" H 5425 7050 50  0000 L CNN
F 2 "Capacitor_SMD:C_0603_1608Metric" H 5438 7000 50  0001 C CNN
F 3 "" H 5400 7150 50  0001 C CNN
	1    5400 7150
	1    0    0    -1  
$EndComp
$Comp
L Device:C C12
U 1 1
P 5150 7150
F 0 "C12" H 5175 7250 50  0000 L CNN
F 1 "100n" H 5175 7050 50  0000 L CNN
F 2 "Capacitor_SMD:C_0603_1608Metric" H 5188 7000 50  0001 C CNN
F 3 "" H 5150 7150 50  0001 C CNN
	1    5150 7150
	1    0    0    -1  
$EndComp
$Comp
L Device:C C11
U 1 1
P 4900 7150
F 0 "C11" H 4925 7250 50  0000 L CNN
F 1 "10u" H 4925 7050 50  0000 L CNN
F 2 "Capacitor_SMD:C_1206_3216Metric" H 4938 7000 50  0001 C CNN
F 3 "" H 4900 7150 50  0001 C CNN
	1    4900 7150
	1    0    0    -1  
$EndComp
Wire Wire Line
	4900 7300 5150 7300
Connection ~ 6400 7300
Connection ~ 6150 7300
Connection ~ 5900 7300
Connection ~ 5650 7300
Connection ~ 5400 7300
Connection ~ 5150 7300
Connection ~ 8950 6300
$Comp
L power:GND #PWR033
U 1 1
P 5900 7300
F 0 "#PWR033" H 5900 7050 50  0001 C CNN
F 1 "GND" H 5900 7150 50  0001 C CNN
F 2 "" H 5900 7300 50  0001 C CNN
F 3 "" H 5900 7300 50  0001 C CNN
	1    5900 7300
	1    0    0    -1  
$EndComp
Wire Wire Line
	4900 7000 5150 7000
Connection ~ 6400 7000
Connection ~ 6150 7000
Connection ~ 5900 7000
Connection ~ 5650 7000
Connection ~ 5400 7000
Connection ~ 5150 7000
$Comp
L power:+3.3V #PWR034
U 1 1
P 5900 7000
F 0 "#PWR034" H 5900 6850 50  0001 C CNN
F 1 "+3.3V" H 5900 7140 50  0000 C CNN
F 2 "" H 5900 7000 50  0001 C CNN
F 3 "" H 5900 7000 50  0001 C CNN
	1    5900 7000
	1    0    0    -1  
$EndComp
$Sheet
S 10250 6150 800  200 
U 5B6707DD
F0 "Perifery" 60
F1 "Perifery.sch" 60
$EndSheet
Text GLabel 1550 1050 2    60   Input ~ 0
RX
Text GLabel 1550 900  2    60   Input ~ 0
TX
Text GLabel 3950 2800 2    60   Input ~ 0
LCD1
Text GLabel 3950 2950 2    60   Input ~ 0
LCD2
Text GLabel 3950 3100 2    60   Input ~ 0
LCD3
Text GLabel 3950 3250 2    60   Input ~ 0
LCD4
$Comp
L Device:C C10
U 1 1
P 7450 6150
F 0 "C10" H 7475 6250 50  0000 L CNN
F 1 "25u" H 7475 6050 50  0000 L CNN
F 2 "Capacitor_SMD:C_1206_3216Metric" H 7488 6000 50  0001 C CNN
F 3 "" H 7450 6150 50  0001 C CNN
	1    7450 6150
	1    0    0    -1  
$EndComp
Connection ~ 7450 6000
$Comp
L power:GND #PWR035
U 1 1
P 7450 6300
F 0 "#PWR035" H 7450 6050 50  0001 C CNN
F 1 "GND" H 7450 6150 50  0001 C CNN
F 2 "" H 7450 6300 50  0001 C CNN
F 3 "" H 7450 6300 50  0001 C CNN
	1    7450 6300
	1    0    0    -1  
$EndComp
Text GLabel 7350 6000 0    60   Input ~ 0
5VP
$Comp
L cp4ce10_0-rescue:Conn_02x07_Odd_Even J2
U 1 1
P 10300 1550
F 0 "J2" H 10350 1950 50  0000 C CNN
F 1 "BANK8" H 10350 1150 50  0000 C CNN
F 2 "Pin_Headers:Pin_Header_Straight_2x07" H 10300 1550 50  0001 C CNN
F 3 "" H 10300 1550 50  0001 C CNN
	1    10300 1550
	1    0    0    -1  
$EndComp
Wire Wire Line
	9650 1150 9850 1150
Text Label 9700 1150 0    60   ~ 0
129
Wire Wire Line
	9650 1350 9850 1350
Wire Wire Line
	9650 1050 10100 1050
Wire Wire Line
	10100 1050 10100 1250
Wire Wire Line
	9650 1250 10050 1250
Wire Wire Line
	10050 1250 10050 1350
Wire Wire Line
	10050 1350 10100 1350
Wire Wire Line
	9650 1450 10100 1450
Wire Wire Line
	9650 1550 9850 1550
Wire Wire Line
	9650 1650 9950 1650
Wire Wire Line
	9950 1650 9950 1550
Wire Wire Line
	9950 1550 10100 1550
Wire Wire Line
	9650 1750 9850 1750
Wire Wire Line
	9650 1850 10000 1850
Wire Wire Line
	10000 1850 10000 1650
Wire Wire Line
	10000 1650 10100 1650
Wire Wire Line
	9650 1950 9850 1950
Wire Wire Line
	9650 2050 10050 2050
Wire Wire Line
	10050 2050 10050 1750
Wire Wire Line
	10050 1750 10100 1750
Wire Wire Line
	9650 2150 9850 2150
Text Label 9700 1350 0    60   ~ 0
133
Text Label 9700 1550 0    60   ~ 0
136
Text Label 9700 1750 0    60   ~ 0
138
Text Label 9700 1950 0    60   ~ 0
142
Text Label 9700 2150 0    60   ~ 0
144
Wire Wire Line
	10600 1250 10850 1250
Wire Wire Line
	10600 1350 10850 1350
Wire Wire Line
	10600 1450 10850 1450
Wire Wire Line
	10600 1550 10850 1550
Wire Wire Line
	10600 1650 10850 1650
Wire Wire Line
	10600 1750 10850 1750
$Comp
L power:GND #PWR036
U 1 1
P 10350 2050
F 0 "#PWR036" H 10350 1800 50  0001 C CNN
F 1 "GND" H 10350 1900 50  0001 C CNN
F 2 "" H 10350 2050 50  0001 C CNN
F 3 "" H 10350 2050 50  0001 C CNN
	1    10350 2050
	1    0    0    -1  
$EndComp
Wire Wire Line
	10100 1850 10100 2050
Wire Wire Line
	10100 2050 10350 2050
Wire Wire Line
	10600 2050 10600 1850
Connection ~ 10350 2050
Text Label 10650 1250 0    60   ~ 0
129
Text Label 10650 1350 0    60   ~ 0
133
Text Label 10650 1450 0    60   ~ 0
136
Text Label 10650 1550 0    60   ~ 0
138
Text Label 10650 1650 0    60   ~ 0
142
Text Label 10650 1750 0    60   ~ 0
144
$Comp
L cp4ce10_0-rescue:Conn_02x05_Odd_Even J1
U 1 1
P 7650 1400
F 0 "J1" H 7700 1700 50  0000 C CNN
F 1 "BANK5" H 7700 1100 50  0000 C CNN
F 2 "balmer:IDC_10M" H 7650 1400 50  0001 C CNN
F 3 "" H 7650 1400 50  0001 C CNN
	1    7650 1400
	1    0    0    -1  
$EndComp
Wire Wire Line
	7000 1800 7200 1800
Wire Wire Line
	7000 1600 7200 1600
Wire Wire Line
	7000 1400 7200 1400
Wire Wire Line
	7000 1200 7200 1200
Text Label 7050 1200 0    60   ~ 0
75
Text Label 7050 1400 0    60   ~ 0
77
Text Label 7050 1600 0    60   ~ 0
83
Text Label 7050 1800 0    60   ~ 0
85
Wire Wire Line
	7000 1700 7350 1700
Wire Wire Line
	7350 1700 7350 1500
Wire Wire Line
	7350 1500 7450 1500
Wire Wire Line
	7000 1500 7300 1500
Wire Wire Line
	7300 1500 7300 1400
Wire Wire Line
	7300 1400 7450 1400
Wire Wire Line
	7000 1300 7450 1300
Wire Wire Line
	7000 1100 7350 1100
Wire Wire Line
	7350 1100 7350 1200
Wire Wire Line
	7350 1200 7450 1200
Wire Wire Line
	7950 1200 8100 1200
Text Label 8000 1200 0    60   ~ 0
75
Wire Wire Line
	7950 1300 8100 1300
Wire Wire Line
	7950 1400 8100 1400
Wire Wire Line
	7950 1500 8100 1500
Text Label 8000 1300 0    60   ~ 0
77
Text Label 8000 1400 0    60   ~ 0
83
Text Label 8000 1500 0    60   ~ 0
85
$Comp
L power:GND #PWR037
U 1 1
P 7700 1750
F 0 "#PWR037" H 7700 1500 50  0001 C CNN
F 1 "GND" H 7700 1600 50  0001 C CNN
F 2 "" H 7700 1750 50  0001 C CNN
F 3 "" H 7700 1750 50  0001 C CNN
	1    7700 1750
	1    0    0    -1  
$EndComp
Wire Wire Line
	7450 1600 7450 1750
Wire Wire Line
	7450 1750 7700 1750
Wire Wire Line
	7950 1750 7950 1600
Connection ~ 7700 1750
$Comp
L cp4ce10_0-rescue:Conn_02x05_Odd_Even J3
U 1 1
P 4500 1850
F 0 "J3" H 4550 2150 50  0000 C CNN
F 1 "BANK4" H 4550 1550 50  0000 C CNN
F 2 "balmer:IDC_10M" H 4500 1850 50  0001 C CNN
F 3 "" H 4500 1850 50  0001 C CNN
	1    4500 1850
	1    0    0    -1  
$EndComp
Wire Wire Line
	3850 1550 4000 1550
Wire Wire Line
	3850 1750 4000 1750
Wire Wire Line
	3850 1950 4000 1950
Wire Wire Line
	3850 2150 4000 2150
Wire Wire Line
	3850 1450 4300 1450
Wire Wire Line
	4300 1450 4300 1650
Wire Wire Line
	3850 1650 4200 1650
Wire Wire Line
	4200 1650 4200 1750
Wire Wire Line
	4200 1750 4300 1750
Wire Wire Line
	3850 1850 4300 1850
Wire Wire Line
	3850 2050 4200 2050
Wire Wire Line
	4200 2050 4200 1950
Wire Wire Line
	4200 1950 4300 1950
$Comp
L power:GND #PWR038
U 1 1
P 4550 2200
F 0 "#PWR038" H 4550 1950 50  0001 C CNN
F 1 "GND" H 4550 2050 50  0001 C CNN
F 2 "" H 4550 2200 50  0001 C CNN
F 3 "" H 4550 2200 50  0001 C CNN
	1    4550 2200
	1    0    0    -1  
$EndComp
Wire Wire Line
	4300 2050 4300 2200
Wire Wire Line
	4300 2200 4550 2200
Wire Wire Line
	4800 2200 4800 2050
Connection ~ 4550 2200
Text Label 3900 1550 0    60   ~ 0
65
Text Label 3900 1750 0    60   ~ 0
67
Text Label 3900 1950 0    60   ~ 0
69
Text Label 3900 2150 0    60   ~ 0
71
Wire Wire Line
	4800 1650 4950 1650
Wire Wire Line
	4800 1750 4950 1750
Wire Wire Line
	4800 1850 4950 1850
Wire Wire Line
	4800 1950 4950 1950
Text Label 4850 1650 0    60   ~ 0
65
Text Label 4850 1750 0    60   ~ 0
67
Text Label 4850 1850 0    60   ~ 0
69
Text Label 4850 1950 0    60   ~ 0
71
Wire Wire Line
	3700 2800 3950 2800
Wire Wire Line
	3700 2900 3950 2900
Wire Wire Line
	3950 2900 3950 2950
Wire Wire Line
	3700 3000 3900 3000
Wire Wire Line
	3900 3000 3900 3100
Wire Wire Line
	3900 3100 3950 3100
Wire Wire Line
	3700 3100 3850 3100
Wire Wire Line
	3850 3100 3850 3250
Wire Wire Line
	3850 3250 3950 3250
Wire Wire Line
	10400 5250 10800 5250
Wire Wire Line
	8300 6000 8600 6000
Wire Wire Line
	8300 6300 8600 6300
Wire Wire Line
	7550 4550 7250 4550
Wire Wire Line
	8400 4650 8700 4650
Wire Wire Line
	8400 4750 8700 4750
Text Label 7050 1100 0    60   ~ 0
74
Text Label 7050 1300 0    60   ~ 0
76
Text Label 7050 1500 0    60   ~ 0
80
Text Label 7050 1700 0    60   ~ 0
84
Text Label 9700 1050 0    60   ~ 0
128
Text Label 9700 1250 0    60   ~ 0
132
Text Label 9700 1450 0    60   ~ 0
135
Text Label 9700 1650 0    60   ~ 0
137
Text Label 9700 1850 0    60   ~ 0
141
Text Label 9700 2050 0    60   ~ 0
143
Text Label 3900 1450 0    60   ~ 0
64
Text Label 3900 1650 0    60   ~ 0
66
Text Label 3900 1850 0    60   ~ 0
68
Text Label 3900 2050 0    60   ~ 0
70
Wire Wire Line
	1450 1050 1550 1050
Wire Wire Line
	1450 950  1450 900 
Wire Wire Line
	1450 900  1550 900 
Wire Wire Line
	2750 4850 2750 4750
Wire Wire Line
	2750 4950 2750 4850
Wire Wire Line
	2750 5050 2750 4950
Wire Wire Line
	2750 5150 2750 5050
Wire Wire Line
	2750 5250 2750 5150
Wire Wire Line
	2750 5350 2750 5250
Wire Wire Line
	2750 5450 2750 5350
Wire Wire Line
	2750 5550 2750 5450
Wire Wire Line
	2750 5650 2750 5550
Wire Wire Line
	2750 5750 2750 5650
Wire Wire Line
	2750 5850 2750 5750
Wire Wire Line
	2750 5950 2750 5850
Wire Wire Line
	2750 6050 2750 5950
Wire Wire Line
	2750 6150 2750 6050
Wire Wire Line
	1300 5650 1300 5750
Wire Wire Line
	1300 5750 1300 5850
Wire Wire Line
	1300 5850 1300 5950
Wire Wire Line
	1300 5950 1300 6050
Wire Wire Line
	1300 6050 1300 6150
Wire Wire Line
	1300 6150 1300 6250
Wire Wire Line
	1300 6250 1300 6350
Wire Wire Line
	1300 6350 1300 6450
Wire Wire Line
	1300 6450 1300 6550
Wire Wire Line
	1300 6550 1300 6650
Wire Wire Line
	8450 4450 8450 4350
Wire Wire Line
	7500 5000 7500 5050
Wire Wire Line
	7200 4650 7550 4650
Wire Wire Line
	1300 5350 1300 5450
Wire Wire Line
	1300 5250 1300 5350
Wire Wire Line
	1300 5150 1300 5250
Wire Wire Line
	1300 5050 1300 5150
Wire Wire Line
	1300 4950 1300 5050
Wire Wire Line
	1300 4850 1300 4950
Wire Wire Line
	1300 4750 1300 4850
Wire Wire Line
	1500 6750 1500 6850
Wire Wire Line
	1450 7050 1700 7050
Wire Wire Line
	1900 6650 1700 6650
Wire Wire Line
	2200 6950 2200 7100
Wire Wire Line
	5150 6050 5250 6050
Wire Wire Line
	3400 6800 3350 6800
Wire Wire Line
	9400 5250 9400 5400
Wire Wire Line
	2750 6450 2750 6500
Wire Wire Line
	8600 6000 8950 6000
Wire Wire Line
	8600 6300 8950 6300
Wire Wire Line
	8500 5700 8800 5700
Wire Wire Line
	8500 5400 8800 5400
Wire Wire Line
	6400 7300 6650 7300
Wire Wire Line
	6150 7300 6400 7300
Wire Wire Line
	5900 7300 6150 7300
Wire Wire Line
	5650 7300 5900 7300
Wire Wire Line
	5400 7300 5650 7300
Wire Wire Line
	5150 7300 5400 7300
Wire Wire Line
	6400 7000 6650 7000
Wire Wire Line
	6150 7000 6400 7000
Wire Wire Line
	5900 7000 6150 7000
Wire Wire Line
	5650 7000 5900 7000
Wire Wire Line
	5400 7000 5650 7000
Wire Wire Line
	5150 7000 5400 7000
Wire Wire Line
	7450 6000 7600 6000
Wire Wire Line
	10350 2050 10600 2050
Wire Wire Line
	7700 1750 7950 1750
Wire Wire Line
	4550 2200 4800 2200
Connection ~ 8800 5700
Wire Wire Line
	7600 5400 7500 5400
Wire Wire Line
	7450 6000 7350 6000
Wire Wire Line
	8250 5400 8200 5400
Connection ~ 8250 5400
Wire Wire Line
	8300 6000 8200 6000
Connection ~ 8300 6000
Connection ~ 8800 5400
$EndSCHEMATC
